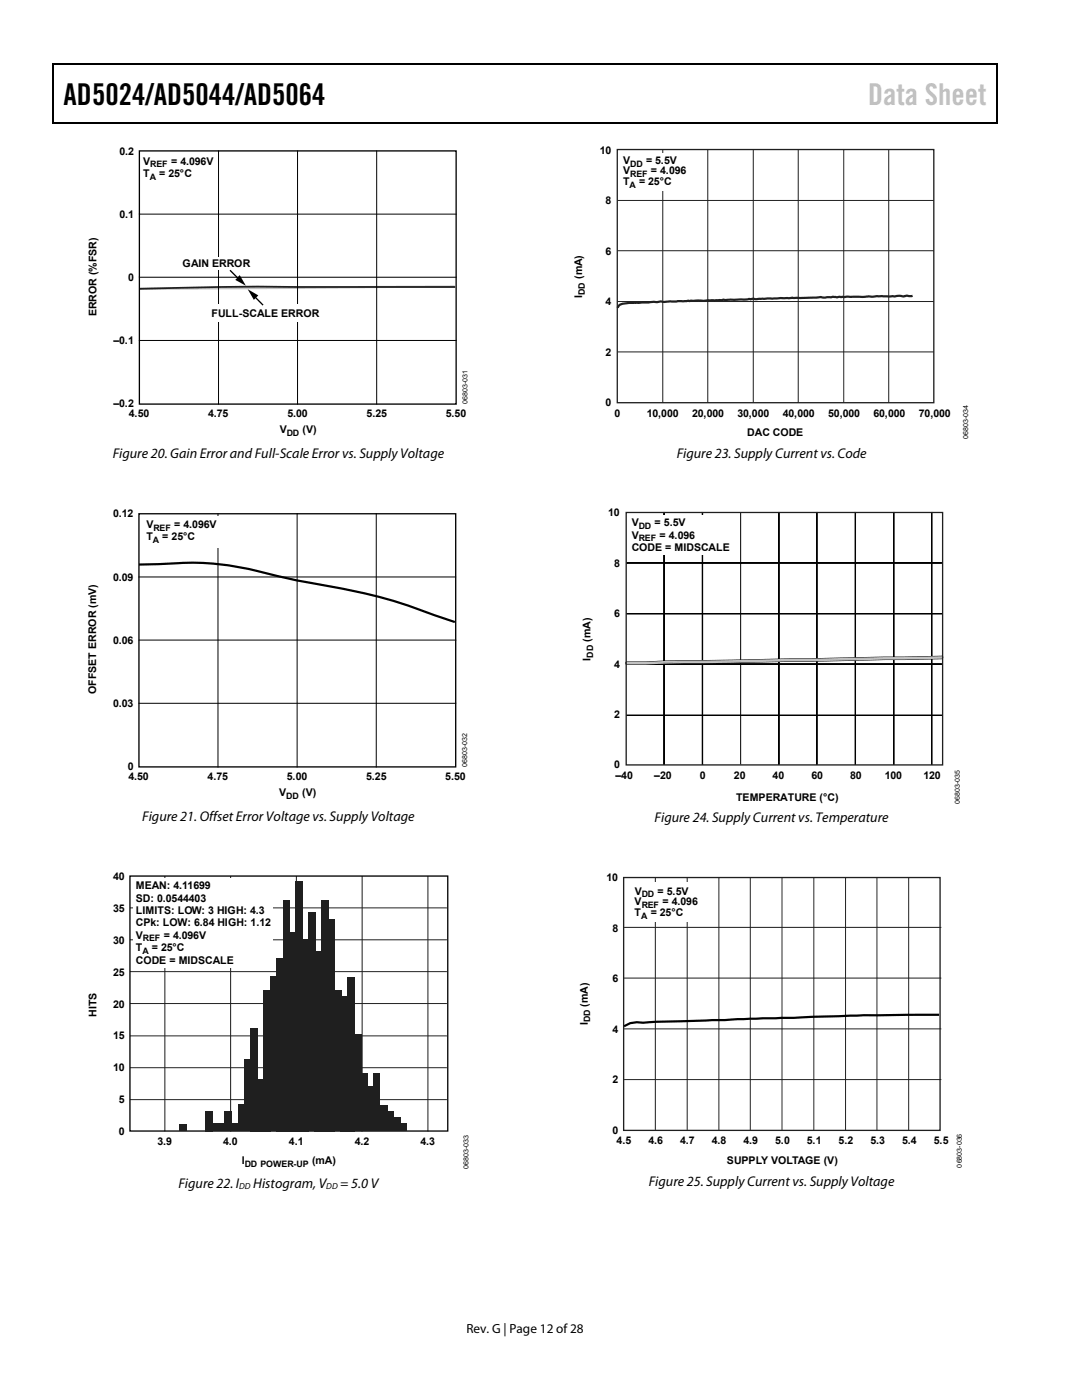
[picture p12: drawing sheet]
<svg xmlns="http://www.w3.org/2000/svg" width="216mm" height="279mm" viewBox="0 0 216 279" stroke-linecap="round" stroke-linejoin="round" font-family="sans-serif">
<path d="M10.5 12.7h.3v1h-.3zM198.8 12.7h.2v1h-.2zM198.8 12.7h.2v.3h-.2zM198.8 24.4h.2v.3h-.2z" fill="#000"/>
<path d="M10.5 12.8h188.3M10.7 13.7v11M198.9 13.7v11M10.5 24.5h188.3" fill="none" stroke="#000" stroke-width=".25"/>
<path d="M90.8 57.2l-63.1 .4" fill="none" stroke="#bcbec0" stroke-width=".44"/>
<path d="M90.8 57.3h-31.4a692.7 692.7 0 0 0-31.6 .3" fill="none" stroke="#231f20" stroke-width=".35"/>
<path d="M27.8 30.1h63.2v50.5h-63.2z" fill="none" stroke="#010101" stroke-width=".26"/>
<path d="M43.6 30.1v50.5M59.4 30.1v50.5M75.2 30.1v50.5M27.8 55.3h63.2M27.8 42.7h63.2M27.8 67.9h63.2" fill="none" stroke="#010101" stroke-width=".2"/>
<g fill="#fff">
<path d="M34.3 51.4h18.2v2.5h-18.2z"/>
<path d="M42.1 60.6h18.2v3.6h-18.2z"/>
</g>
<path d="M45.9 53.9l1.7 1.8M50.7 59.1l1.8 1.8" fill="none" stroke="#000" stroke-width=".26"/>
<path d="M47.8 54.9l1.3 2.1-2.2-1.1zM49.4 57.7l2.1 1.2-.8 .9z" fill="#000"/>
<path d="M27.7 102.5h63.2v50.6h-63.2z" fill="none" stroke="#000100" stroke-width=".26"/>
<path d="M27.7 115.1h63.2M43.5 102.5v50.6M59.3 102.5v50.6M75.1 102.5v50.6M27.7 127.7h63.2M27.7 140.4h63.2" fill="none" stroke="#000100" stroke-width=".2"/>
<path d="M27.7 112.7l4-.1a58.6 58.6 0 0 1 12.5 .1l4.9 .7a425.5 425.5 0 0 0 22.9 4.8 91.9 91.9 0 0 1 14.8 4.6l4 1.3" fill="none" stroke="#000" stroke-width=".44"/>
<path d="M28.2 103h16.2v6.2h-16.2z" fill="#fff"/>
<path d="M32.9 174.8v51M46 174.8v51M59.1 174.8v51M72.3 174.8v51M85.4 174.8v51M25.9 187.6h63.3M25.9 181.2h63.3M25.9 193.9h63.3M25.9 200.3h63.3M25.9 206.7h63.3M25.9 213.1h63.3M25.9 219.5h63.3" fill="none" stroke="#221e1f" stroke-width=".2"/>
<path d="M25.9 174.8h63.4v50.9h-63.4z" fill="none" stroke="#000" stroke-width=".26"/>
<g fill="#221e1f">
<path d="M35.8 224.3h1.4v1.3h-1.4z"/>
<path d="M40.9 221.7h1.5v4.1h-1.5z"/>
<path d="M42.3 224.2h2.6v1.4h-2.6z"/>
<path d="M44.9 221.7h1.4v3.9h-1.4z"/>
<path d="M46.2 224.2h1.4v1.5h-1.4z"/>
<path d="M47.4 220.5h1.3v5.2h-1.3z"/>
<path d="M48.7 211.5h1.3v14.2h-1.3z"/>
<path d="M49.9 205.1h1.5v20.7h-1.5z"/>
<path d="M51.1 215.4h1.5v10.4h-1.5z"/>
<path d="M52.5 197.6h1.5v28.2h-1.5z"/>
<path d="M53.8 194.9h1.4v30.9h-1.4z"/>
<path d="M55.1 191.2h1.5v34.6h-1.5z"/>
<path d="M56.5 179.6h1.3v46.2h-1.3z"/>
<path d="M59 175.8h1.5v50h-1.5z"/>
<path d="M57.6 186.1h1.5v39.7h-1.5z"/>
<path d="M60.4 187.4h1.3v38.4h-1.3z"/>
<path d="M61.6 182.2h1.4v43.5h-1.4z"/>
<path d="M62.8 189.8h1.4v36h-1.4z"/>
<path d="M65.4 183.5h1.5v42.3h-1.5z"/>
<path d="M64.2 179.6h1.4v46.2h-1.4z"/>
<path d="M66.6 197.6h1.5v28h-1.5z"/>
<path d="M67.9 198.9h1.5v26.9h-1.5z"/>
<path d="M69.3 195h1.4v30.8h-1.4z"/>
<path d="M79.7 224.3h1.4v1.4h-1.4z"/>
<path d="M78.4 223.1h1.4v2.6h-1.4z"/>
<path d="M77 221.8h1.5v3.9h-1.5z"/>
<path d="M75.8 220.6h1.5v5.1h-1.5z"/>
<path d="M74.5 214.2h1.4v11.5h-1.4z"/>
<path d="M73.3 216.8h1.3v8.9h-1.3z"/>
<path d="M72 214.2h1.3v11.5h-1.3z"/>
<path d="M70.6 206.5h1.6v19.2h-1.6z"/>
</g>
<path d="M26.5 175.2h27.9v17.8h-27.9z" fill="#fff"/>
<path d="M132.2 29.8v50.6M141.2 29.8v50.6M150.3 29.8v50.6M159.3 29.8v50.6M168.4 29.8v50.6M177.3 29.8v50.6M123.3 40h63M123.3 50h63M123.3 60.2h63M123.3 70.2h63" fill="none" stroke="#221e1f" stroke-width=".2"/>
<path d="M182.1 59l-15 .3-.9-.1-1.7 .2-.7-.1-4.1 .2-1.6-.1-7.3 .3-.5-.1-1.5 .2h-4.4l-1.8 .2h-5.2l-10.2 .4a10 10 0 0 0-3.6 .5l-.3 .5" fill="none" stroke="#221e1f" stroke-width=".44"/>
<path d="M123.2 29.8h63.1v50.6h-63.1z" fill="none" stroke="#221e1f" stroke-width=".26"/>
<path d="M124.3 30.6h9.5v7.5h-9.5z" fill="#fff"/>
<g fill="#858585" stroke="#000" stroke-width=".2">
<path d="M125.1 142.7l62.8 .1z"/>
<path d="M125.1 132.5l62.8 .1z"/>
<path d="M125.1 122.4l62.8 .1z"/>
<path d="M125.1 112.3l62.8 .1z"/>
<path d="M132.5 102.3v50.3z"/>
<path d="M140.1 102.3l.1 50.3z"/>
<path d="M147.8 102.3v50.3z"/>
<path d="M155.4 102.3l.1 50.3z"/>
<path d="M163 102.3v50.3z"/>
<path d="M170.6 102.3l.1 50.3z"/>
<path d="M178.3 102.3l.1 50.3z"/>
<path d="M185.9 102.3l.1 50.3z"/>
</g>
<path d="M125 132.2l51.5-.9 11.5-.1-.1 .1-7.6 .2-43.8 .7-7.7 .3h-3.7z" fill="none" stroke="#000" stroke-width=".44"/>
<path d="M125 132.2l51.5-.9 11.5-.1-.1 .1-7.6 .2-43.8 .7-7.7 .3h-3.7z" fill="none" stroke="#bdbec0" stroke-width=".26"/>
<path d="M125.6 102.8h21v7.8h-21z" fill="#fff"/>
<path d="M124.9 102.3h63.2v50.4h-63.2zM124.4 175.1h63.2v50.5h-63.2z" fill="none" stroke="#221e1f" stroke-width=".26"/>
<g fill="none" stroke="#221e1f" stroke-width=".2">
<path d="M130.8 175.1v50.4M137.1 175.1v50.4M143.4 175.1v50.4M149.7 175.1v50.4M156 175.1v50.4M162.4 175.1v50.4M168.7 175.1v50.4M175 175.1v50.4M181.3 175.1v50.4M124.5 185.1h63.3M124.5 195.2h63.3M124.5 205.3h63.3"/>
<path d="M124.5 215.5h63.3"/>
</g>
<path d="M125.2 176h15.3v7.9h-15.3z" fill="#fff"/>
<path d="M187.4 202.5l-15.1 .1-41.4 1.3-2.6 .2-1.2-.1-1.3 .2-1.3 .6" fill="none" stroke="#000" stroke-width=".44"/>
<text font-size="6" x="12.7" y="21">AD5024/AD5044/AD5064</text>
<text font-size="6" fill="#c0c0c0" x="173.2" y="21">Data Sheet</text>
<g font-size="2.8">
<text x="22.5" y="91.4">Figure 20. Gain Error and Full-Scale Error vs. Supply Voltage</text>
<text x="135" y="91.4">Figure 23. Supply Current vs. Code</text>
<text x="28.4" y="163.8">Figure 21. Offset Error Voltage vs. Supply Voltage</text>
<text x="130.6" y="164.1">Figure 24. Supply Current vs. Temperature</text>
<text x="35.6" y="237.2">Figure 22. I</text>
<text x="50.5" y="237.2">Histogram, V</text>
<text x="67.9" y="237.2">= 5.0 V</text>
<text x="129.5" y="236.7">Figure 25. Supply Current vs. Supply Voltage</text>
</g>
<text font-size="2.6" x="93.1" y="266">Rev. G | Page 12 of 28</text>
<g font-size="2.1">
<text x="23.8" y="30.8">0.2</text>
<text x="28.6" y="35.4">T</text>
<text x="28.6" y="32.9">V</text>
<text x="31.8" y="35.4">= 25°C</text>
<text x="34.1" y="32.9">= 4.096V</text>
<text x="119.7" y="30.7">10</text>
<text x="124.3" y="32.7">V</text>
<text x="124.3" y="34.8">V</text>
<text x="128.9" y="32.7">= 5.5V</text>
<text x="129.9" y="34.8">= 4.096</text>
<text x="120.8" y="40.8">8</text>
<text x="124.3" y="36.9">T</text>
<text x="127.5" y="36.9">= 25°C</text>
<text x="23.8" y="43.5">0.1</text>
<text x="36.4" y="53.4">GAIN ERROR</text>
<text x="120.8" y="50.8">6</text>
<text x="25.6" y="56.1">0</text>
<text x="116.1" y="59.4" transform="rotate(-90 116.1 59.4)">I</text>
<text x="116.1" y="55.7" transform="rotate(-90 116.1 55.7)">(mA)</text>
<text x="19.3" y="63.1" transform="rotate(-90 19.3 63.1)">ERROR (%FSR)</text>
<text x="42.2" y="63.2">FULL-SCALE ERROR</text>
<text x="120.8" y="60.9">4</text>
<text x="22.6" y="68.7">–0.1</text>
<text x="120.8" y="71">2</text>
<text x="22.6" y="81.3">–0.2</text>
<text x="25.7" y="83.2">4.50</text>
<text x="41.5" y="83.2">4.75</text>
<text x="57.3" y="83.2">5.00</text>
<text x="73.2" y="83.2">5.25</text>
<text x="89" y="83.2">5.50</text>
<text x="120.8" y="81.1">0</text>
<text x="122.6" y="83.2">0</text>
<text x="129.1" y="83.2">10,000</text>
<text x="138.1" y="83.2">20,000</text>
<text x="147.1" y="83.2">30,000</text>
<text x="156.2" y="83.2">40,000</text>
<text x="165.3" y="83.2">50,000</text>
<text x="174.3" y="83.2">60,000</text>
<text x="183.4" y="83.2">70,000</text>
<text x="149.1" y="87.1">DAC CODE</text>
<text x="29.2" y="107.8">T</text>
<text x="29.2" y="105.4">V</text>
<text x="32.4" y="107.8">= 25°C</text>
<text x="34.8" y="105.4">= 4.096V</text>
<text x="121.4" y="103.1">10</text>
<text x="126" y="107.5">V</text>
<text x="126" y="105">V</text>
<text x="130.6" y="105">= 5.5V</text>
<text x="131.6" y="107.5">= 4.096</text>
<text x="122.5" y="113.1">8</text>
<text x="126" y="110">CODE = MIDSCALE</text>
<text x="122.5" y="123.2">6</text>
<text x="122.5" y="133.2">4</text>
<text x="122.5" y="143.3">2</text>
<text x="25.6" y="155.7">4.50</text>
<text x="122.5" y="153.4">0</text>
<text x="122.8" y="155.4">–40</text>
<text x="130.6" y="155.4">–20</text>
<text x="139.6" y="155.4">0</text>
<text x="146.5" y="155.4">20</text>
<text x="154.2" y="155.4">40</text>
<text x="161.9" y="155.4">60</text>
<text x="169.6" y="155.4">80</text>
<text x="176.5" y="155.4">100</text>
<text x="184.3" y="155.4">120</text>
<text x="146.9" y="159.8">TEMPERATURE (°C)</text>
<text x="22.6" y="175.7">40</text>
<text x="27.1" y="177.5">MEAN: 4.11699</text>
<text x="27.1" y="179.9">SD: 0.0544403</text>
<text x="121" y="175.9">10</text>
<text x="126.6" y="178.6">V</text>
<text x="131.2" y="178.6">= 5.5V</text>
<text x="22.6" y="182">35</text>
<text x="27.1" y="182.4">LIMITS: LOW: 3 HIGH: 4.3</text>
<text x="27.1" y="184.9">CPk: LOW: 6.84 HIGH: 1.12</text>
<text x="122.2" y="185.9">8</text>
<text x="126.6" y="182.8">T</text>
<text x="126.6" y="180.7">V</text>
<text x="129.8" y="182.8">= 25°C</text>
<text x="132.2" y="180.7">= 4.096</text>
<text x="22.6" y="188.4">30</text>
<text x="27.1" y="187.4">V</text>
<text x="27.1" y="189.8">T</text>
<text x="30.3" y="189.8">= 25°C</text>
<text x="32.7" y="187.4">= 4.096V</text>
<text x="22.6" y="194.7">25</text>
<text x="27.1" y="192.3">CODE = MIDSCALE</text>
<text x="122.2" y="196">6</text>
<text x="19.3" y="202.9" transform="rotate(-90 19.3 202.9)">HITS</text>
<text x="22.6" y="201.1">20</text>
<text x="117.3" y="200.9" transform="rotate(-90 117.3 200.9)">(mA)</text>
<text x="22.6" y="207.4">15</text>
<text x="117.3" y="204.6" transform="rotate(-90 117.3 204.6)">I</text>
<text x="122.2" y="206.1">4</text>
<text x="22.6" y="213.8">10</text>
<text x="23.7" y="220.1">5</text>
<text x="122.2" y="216.2">2</text>
<text x="23.7" y="226.4">0</text>
<text x="122.2" y="226.3">0</text>
<text x="31.4" y="228.4">3.9</text>
<text x="44.5" y="228.4">4.0</text>
<text x="48.2" y="232.3">I</text>
<text x="57.7" y="228.4">4.1</text>
<text x="62.3" y="232.3">(mA)</text>
<text x="70.8" y="228.4">4.2</text>
<text x="83.9" y="228.4">4.3</text>
<text x="123" y="228.3">4.5</text>
<text x="129.4" y="228.3">4.6</text>
<text x="135.7" y="228.3">4.7</text>
<text x="142" y="228.3">4.8</text>
<text x="145.1" y="232.3">SUPPLY VOLTAGE (V)</text>
<text x="148.4" y="228.3">4.9</text>
<text x="154.7" y="228.3">5.0</text>
<text x="161" y="228.3">5.1</text>
<text x="167.3" y="228.3">5.2</text>
<text x="173.7" y="228.3">5.3</text>
<text x="180" y="228.3">5.4</text>
<text x="186.3" y="228.3">5.5</text>
</g>
<g font-size="2.1" fill="#010101">
<text x="55.8" y="86.4">V</text>
<text x="60.4" y="86.4">(V)</text>
<text x="117.8" y="131.8" transform="rotate(-90 117.8 131.8)">I</text>
<text x="117.8" y="128.1" transform="rotate(-90 117.8 128.1)">(mA)</text>
</g>
<g font-size="2.1" fill="#000100">
<text x="22.6" y="103.3">0.12</text>
<text x="22.6" y="115.9">0.09</text>
<text x="22.6" y="128.5">0.06</text>
<text x="19.2" y="138.6" transform="rotate(-90 19.2 138.6)">OFFSET ERROR (mV)</text>
<text x="22.6" y="141.1">0.03</text>
<text x="25.5" y="153.7">0</text>
<text x="41.4" y="155.7">4.75</text>
<text x="57.2" y="155.7">5.00</text>
<text x="73" y="155.7">5.25</text>
<text x="88.9" y="155.7">5.50</text>
<text x="55.7" y="158.9">V</text>
<text x="60.3" y="158.9">(V)</text>
</g>
<g font-size="1.8">
<text x="29.9" y="35.9">A</text>
<text x="30" y="33.4">REF</text>
<text x="125.7" y="33.2">DD</text>
<text x="125.7" y="35.3">REF</text>
<text x="125.6" y="37.5">A</text>
<text x="116.7" y="58.8" transform="rotate(-90 116.7 58.8)">DD</text>
<text x="30.6" y="105.9">REF</text>
<text x="127.5" y="105.6">DD</text>
<text x="30.5" y="108.4">A</text>
<text x="127.5" y="108">REF</text>
<text x="128.1" y="179.1">DD</text>
<text x="127.9" y="183.3">A</text>
<text x="128.1" y="181.2">REF</text>
<text x="28.4" y="190.4">A</text>
<text x="28.5" y="187.9">REF</text>
<text x="117.8" y="204" transform="rotate(-90 117.8 204)">DD</text>
<text x="48.8" y="232.8">DD POWER-UP</text>
<text x="47.7" y="237.3">DD</text>
<text x="65.1" y="237.3">DD</text>
</g>
<g font-size="1.8" fill="#010101">
<text x="57.2" y="87">DD</text>
<text x="118.4" y="131.2" transform="rotate(-90 118.4 131.2)">DD</text>
</g>
<text font-size="1.8" fill="#000100" x="57.1" y="159.4">DD</text>
<text font-size="1.4" fill="#010101" x="93.3" y="80.6" transform="rotate(-90 93.3 80.6)">06803-031</text>
<g font-size="1.4">
<text x="193.2" y="87.6" transform="rotate(-90 193.2 87.6)">06803-034</text>
<text x="191.5" y="160.4" transform="rotate(-90 191.5 160.4)">06803-035</text>
<text x="93.5" y="233.3" transform="rotate(-90 93.5 233.3)">06803-033</text>
<text x="191.9" y="233" transform="rotate(-90 191.9 233)">06803-036</text>
</g>
<text font-size="1.4" fill="#000100" x="93.2" y="153" transform="rotate(-90 93.2 153)">06803-032</text>
</svg>
